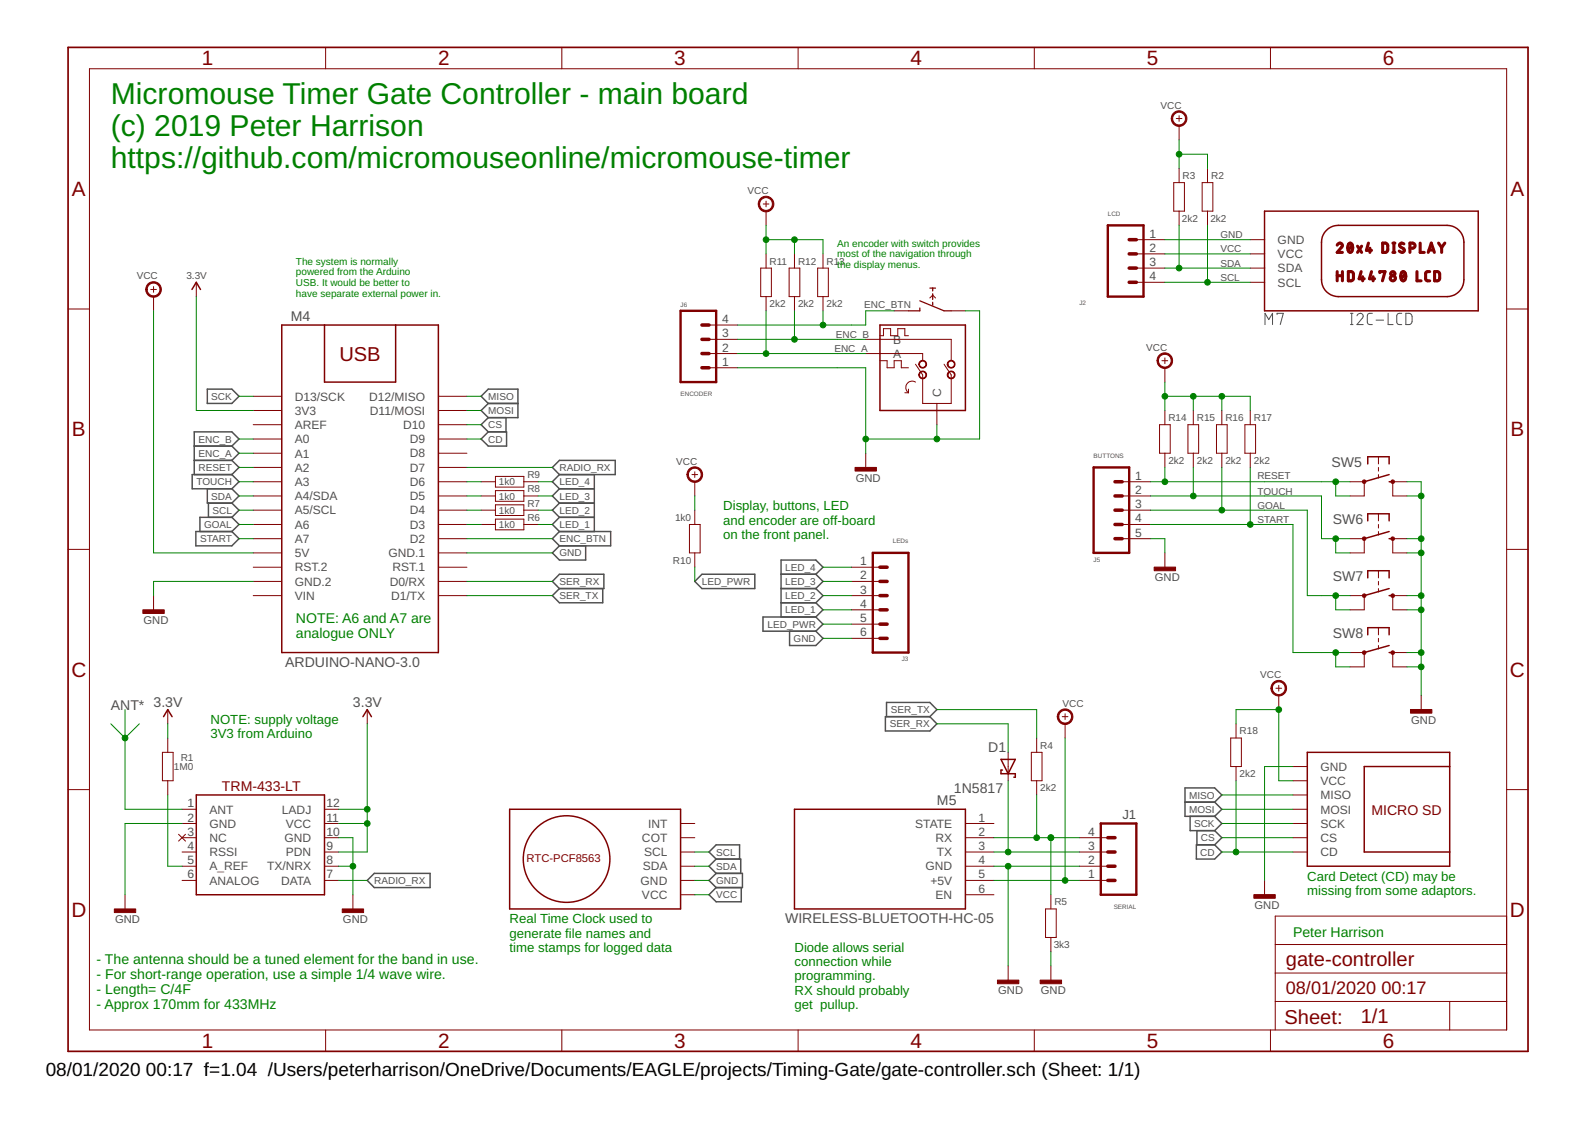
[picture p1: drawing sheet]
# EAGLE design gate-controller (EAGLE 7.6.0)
FRAME1 (A4L-LOC): NME: Peter Harrison

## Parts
D1  1N5817  SCHOTTKY-DIODEDO35-7  [DO35-7]
J1  SERIAL  M04PTH  [1X04]
J2  LCD  M04PTH  [1X04]
J3  LEDs  M06SIP  [1X06]
J5  BUTTONS  M05PTH  [1X05]
J6  ENCODER  M04PTH  [1X04]
M2  RTC-PCF8563  [RTC-PCF8563]
M3  TRM-433-LT  [LINX-TRM-433-LT]
M4  ARDUINO-NANO-3.0  [ARDUINO-NANO-3.0]
M5  WIRELESS-BLUETOOTH-HC-05  [WIRELESS-BLUETOOTH-HC-05]
M6  MICRO-SD-ADAPTOR  [MICRO-SD-ADAPTOR]
M7  I2C-LCD  (no package)
R1  1M0  RESISTOR_AXIAL-0207_0.4  [AXIAL-0207_0.4]
R2  2k2  RESISTOR_AXIAL-0207_0.4  [AXIAL-0207_0.4]
R3  2k2  RESISTOR_AXIAL-0207_0.4  [AXIAL-0207_0.4]
R4  2k2  RESISTOR_AXIAL-0207_0.4  [AXIAL-0207_0.4]
R5  3k3  RESISTOR_AXIAL-0207_0.4  [AXIAL-0207_0.4]
R6  1k0  RESISTOR_AXIAL-0207_0.4  [AXIAL-0207_0.4]
R7  1k0  RESISTOR_AXIAL-0207_0.4  [AXIAL-0207_0.4]
R8  1k0  RESISTOR_AXIAL-0207_0.4  [AXIAL-0207_0.4]
R9  1k0  RESISTOR_AXIAL-0207_0.4  [AXIAL-0207_0.4]
R10  1k0  RESISTOR_AXIAL-0207_0.4  [AXIAL-0207_0.4]
R11  2k2  RESISTOR_AXIAL-0207_0.4  [AXIAL-0207_0.4]
R12  2k2  RESISTOR_AXIAL-0207_0.4  [AXIAL-0207_0.4]
R13  2k2  RESISTOR_AXIAL-0207_0.4  [AXIAL-0207_0.4]
R14  2k2  RESISTOR_AXIAL-0207_0.4  [AXIAL-0207_0.4]
R15  2k2  RESISTOR_AXIAL-0207_0.4  [AXIAL-0207_0.4]
R16  2k2  RESISTOR_AXIAL-0207_0.4  [AXIAL-0207_0.4]
R17  2k2  RESISTOR_AXIAL-0207_0.4  [AXIAL-0207_0.4]
R18  2k2  RESISTOR_AXIAL-0207_0.4  [AXIAL-0207_0.4]
SW5  ARCADE_BUTTON_24MM  (no package)
SW6  ARCADE_BUTTON_24MM  (no package)
SW7  ARCADE_BUTTON_24MM  (no package)
SW8  ARCADE_BUTTON_24MM  (no package)
U$2  EC12_SW  (no package)

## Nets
3V3: M3.LADJ M3.PDN M3.VCC M4.3V3 R1.2 ; supply symbol labelled 3.3V
ANT*: M3.ANT
CD: M4.D9 M6.CD R18.1
CS: M4.D10 M6.CS
D3: M4.D3 R6.2
D4: M4.D4 R7.2
D5: M4.D5 R8.2
D6: M4.D6 R9.2
ENC_A: J6.4 M4.A1 R11.1 U$2.A
ENC_B: J6.3 M4.A0 R12.1 U$2.B
ENC_BTN: J6.2 M4.D2 R13.1 U$2.E
GND: J1.2 J2.1 J3.6 J5.5 J6.1 M2.GND M3.GND M3.GND@2(GND) M3.T/~R(TX/NRX) M4.GND@1(GND.2) M4.GND@2(GND.1) M5.4(GND) M6.GND M7.GND R5.1 SW5.3 SW5.4 SW6.3 SW6.4 SW7.3 SW7.4 SW8.3 SW8.4 U$2.C U$2.D
GOAL: J5.3 M4.A6 R16.1 SW7.1 SW7.2
LED_1: J3.1 R6.1
LED_2: J3.2 R7.1
LED_3: J3.3 R8.1
LED_4: J3.4 R9.1
LED_PWR: J3.5 R10.2
MISO: M4.D12(D12/MISO) M6.MISO
MOSI: M4.D11(D11/MOSI) M6.MOSI
N$8: M3.AREF(A_REF) R1.1
N$14: J1.4 M5.2(RX) R4.1 R5.2
N$34: D1.C J1.3 M5.3(TX)
RADIO_RX: M3.DATA M4.D7
RESET: J5.1 M4.A3 R14.1 SW5.1 SW5.2
SCK: M4.D13(D13/SCK) M6.SCK
SCL: J2.4 M2.SCL M4.A5(A5/SCL) M7.SCL R2.1
SDA: J2.3 M2.SDA M4.A4(A4/SDA) M7.SDA R3.1
SER_RX: D1.A M4.RX0(D0/RX)
SER_TX: M4.TX1(D1/TX) R4.2
START: J5.4 M4.A7 R17.1 SW8.1 SW8.2
TOUCH: J5.2 M4.A2 R15.1 SW6.1 SW6.2
VCC: J1.1 J2.2 M2.VCC M4.5V M5.5(+5V) M6.VCC M7.VCC R2.2 R3.2 R10.1 R11.2 R12.2 R13.2 R14.2 R15.2 R16.2 R17.2 R18.2
Unconnected: M2.COT M2.INT M3.ANALOG M3.GND@1(NC) M3.RSSI M4.AREF M4.D8 M4.RST@1(RST.2) M4.RST@2(RST.1) M5.1(STATE) M5.6(EN)

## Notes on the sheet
- Micromouse Timer Gate Controller - main board
  (c) 2019 Peter Harrison
  https://github.com/micromouseonline/micromouse-timer
- An encoder with switch provides 
  most of the navigation through 
  the display menus.
- The system is normally 
  powered from the Arduino 
  USB. It would be better to 
  have separate external power in.
- Display, buttons, LED
  and encoder are off-board
  on the front panel.
- NOTE: A6 and A7 are
  analogue ONLY
- NOTE: supply voltage 
  3V3 from Arduino
- Card Detect (CD) may be 
  missing from some adaptors.
- Real Time Clock used to
  generate file names and
  time stamps for logged data
- - The antenna should be a tuned element for the band in use.
  - For short-range operation, use a simple 1/4 wave wire.
  - Length= C/4F
  - Approx 170mm for 433MHz
- Diode allows serial 
  connection while 
  programming.
  RX should probably 
  get  pullup.

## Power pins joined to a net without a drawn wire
VIN: M4.VIN
